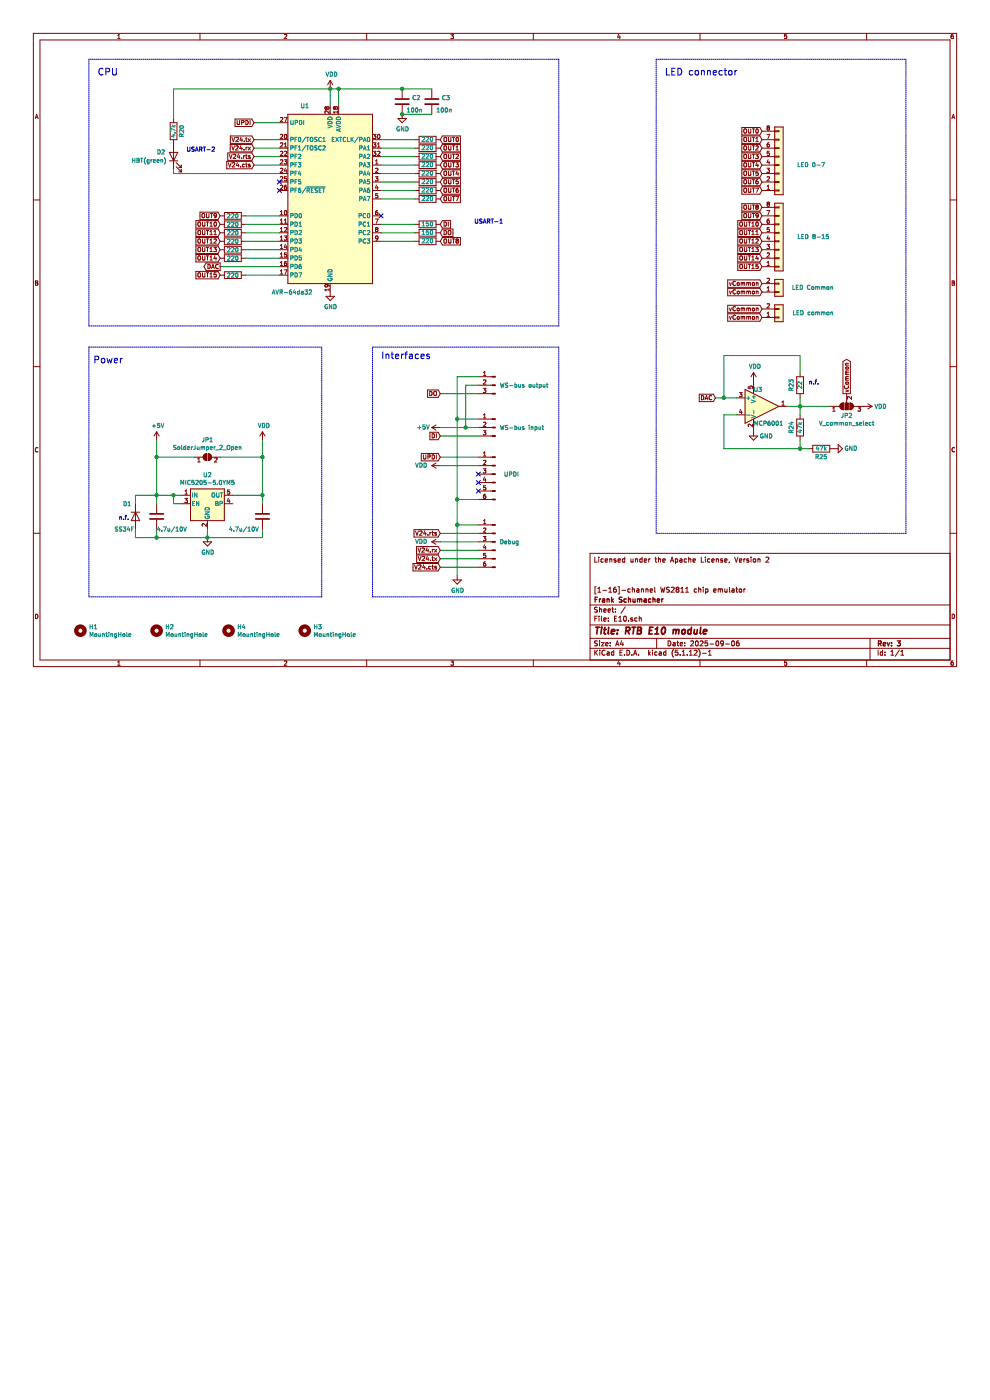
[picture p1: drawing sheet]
EESchema Schematic File Version 4
EELAYER 30 0
EELAYER END
$Descr A4 11693 8268
encoding utf-8
Sheet 1 1
Title "RTB E10 module"
Date "2025-09-06"
Rev "3"
Comp "Frank Schumacher"
Comment1 "[1-16]-channel WS2811 chip emulator"
Comment2 ""
Comment3 ""
Comment4 "Licensed under the Apache License, Version 2"
$EndDescr
$Comp
L MCU_Microchip_ATmega:ATmega4808-M U1
U 1 1
P 3900 2350
F 0 "U1" H 3600 3450 50  0000 C CNN
F 1 "AVR-64da32" H 3450 1250 50  0000 C CNN
F 2 "Package_DFN_QFN:QFN-32-1EP_5x5mm_P0.5mm_EP3.1x3.1mm" H 3900 2350 50  0001 C CIN
F 3 "http://ww1.microchip.com/downloads/en/DeviceDoc/40002017A.pdf" H 3900 2350 50  0001 C CNN
F 4 "AVR64DA32T-E/RXB" H 3900 2350 50  0001 C CNN "Description"
F 5 "C3225675" H 3900 2350 50  0001 C CNN "JLCPCB"
	1    3900 2350
	1    0    0    -1  
$EndComp
Wire Wire Line
	4500 1650 4900 1650
Wire Wire Line
	4500 1750 4900 1750
Wire Wire Line
	4500 1850 4900 1850
Wire Wire Line
	4900 2850 4500 2850
Wire Wire Line
	2900 2550 3300 2550
Wire Wire Line
	2900 2650 3300 2650
Wire Wire Line
	2900 2750 3300 2750
Wire Wire Line
	2900 2850 3300 2850
Wire Wire Line
	2900 2950 3300 2950
Wire Wire Line
	2900 3050 3300 3050
Wire Wire Line
	3300 1450 3000 1450
Text GLabel 3000 1450 0    50   Input ~ 0
UPDI
Wire Wire Line
	3900 1250 3900 1050
Wire Wire Line
	4000 1050 4000 1250
Text GLabel 2600 3050 0    50   Input ~ 0
OUT14
Text GLabel 2600 2950 0    50   Input ~ 0
OUT13
Text GLabel 2600 2850 0    50   Input ~ 0
OUT12
Text GLabel 9000 3150 0    50   Input ~ 0
OUT15
Text GLabel 9000 3050 0    50   Input ~ 0
OUT14
Text GLabel 9000 2950 0    50   Input ~ 0
OUT13
Text GLabel 9000 2850 0    50   Input ~ 0
OUT12
$Comp
L Device:R R4
U 1 1
P 2750 3050
F 0 "R4" V 2543 3050 50  0001 C CNN
F 1 "220" V 2750 3050 50  0000 C CNN
F 2 "Resistor_SMD:R_0603_1608Metric" V 2680 3050 50  0001 C CNN
F 3 "~" H 2750 3050 50  0001 C CNN
F 4 "100mW 220Ω 75V Thick Film Resistor ±1%" V 2750 3050 50  0001 C CNN "Description"
F 5 "C22962" V 2750 3050 50  0001 C CNN "JLCPCB"
	1    2750 3050
	0    1    1    0   
$EndComp
$Comp
L Device:R R3
U 1 1
P 2750 2950
F 0 "R3" V 2543 2950 50  0001 C CNN
F 1 "220" V 2750 2950 50  0000 C CNN
F 2 "Resistor_SMD:R_0603_1608Metric" V 2680 2950 50  0001 C CNN
F 3 "~" H 2750 2950 50  0001 C CNN
F 4 "100mW 220Ω 75V Thick Film Resistor ±1%" V 2750 2950 50  0001 C CNN "Description"
F 5 "C22962" V 2750 2950 50  0001 C CNN "JLCPCB"
	1    2750 2950
	0    1    1    0   
$EndComp
$Comp
L Device:R R2
U 1 1
P 2750 2850
F 0 "R2" V 2543 2850 50  0001 C CNN
F 1 "220" V 2750 2850 50  0000 C CNN
F 2 "Resistor_SMD:R_0603_1608Metric" V 2680 2850 50  0001 C CNN
F 3 "~" H 2750 2850 50  0001 C CNN
F 4 "100mW 220Ω 75V Thick Film Resistor ±1%" V 2750 2850 50  0001 C CNN "Description"
	1    2750 2850
	0    1    1    0   
$EndComp
Text GLabel 2600 2750 0    50   Input ~ 0
OUT11
Text GLabel 2600 2650 0    50   Input ~ 0
OUT10
Text GLabel 2600 2550 0    50   Input ~ 0
OUT9
Text GLabel 5200 2850 2    50   Input ~ 0
OUT8
$Comp
L Device:R R9
U 1 1
P 2750 2750
F 0 "R9" V 2543 2750 50  0001 C CNN
F 1 "220" V 2750 2750 50  0000 C CNN
F 2 "Resistor_SMD:R_0603_1608Metric" V 2680 2750 50  0001 C CNN
F 3 "~" H 2750 2750 50  0001 C CNN
F 4 "100mW 220Ω 75V Thick Film Resistor ±1%" V 2750 2750 50  0001 C CNN "Description"
F 5 "C22962" V 2750 2750 50  0001 C CNN "JLCPCB"
	1    2750 2750
	0    1    1    0   
$EndComp
$Comp
L Device:R R8
U 1 1
P 2750 2650
F 0 "R8" V 2543 2650 50  0001 C CNN
F 1 "220" V 2750 2650 50  0000 C CNN
F 2 "Resistor_SMD:R_0603_1608Metric" V 2680 2650 50  0001 C CNN
F 3 "~" H 2750 2650 50  0001 C CNN
F 4 "100mW 220Ω 75V Thick Film Resistor ±1%" V 2750 2650 50  0001 C CNN "Description"
F 5 "C22962" V 2750 2650 50  0001 C CNN "JLCPCB"
	1    2750 2650
	0    1    1    0   
$EndComp
$Comp
L Device:R R7
U 1 1
P 2750 2550
F 0 "R7" V 2543 2550 50  0001 C CNN
F 1 "220" V 2750 2550 50  0000 C CNN
F 2 "Resistor_SMD:R_0603_1608Metric" V 2680 2550 50  0001 C CNN
F 3 "~" H 2750 2550 50  0001 C CNN
F 4 "100mW 220Ω 75V Thick Film Resistor ±1%" V 2750 2550 50  0001 C CNN "Description"
F 5 "C22962" V 2750 2550 50  0001 C CNN "JLCPCB"
	1    2750 2550
	0    1    1    0   
$EndComp
$Comp
L Device:R R6
U 1 1
P 5050 2850
F 0 "R6" V 4843 2850 50  0001 C CNN
F 1 "220" V 5050 2850 50  0000 C CNN
F 2 "Resistor_SMD:R_0603_1608Metric" V 4980 2850 50  0001 C CNN
F 3 "~" H 5050 2850 50  0001 C CNN
F 4 "100mW 220Ω 75V Thick Film Resistor ±1%" V 5050 2850 50  0001 C CNN "Description"
F 5 "C22962" V 5050 2850 50  0001 C CNN "JLCPCB"
	1    5050 2850
	0    -1   -1   0   
$EndComp
Text GLabel 9000 2750 0    50   Input ~ 0
OUT11
Text GLabel 9000 2650 0    50   Input ~ 0
OUT10
Text GLabel 9000 2550 0    50   Input ~ 0
OUT9
Text GLabel 9000 2450 0    50   Input ~ 0
OUT8
Wire Wire Line
	4900 2250 4500 2250
Wire Wire Line
	4900 2150 4500 2150
Wire Wire Line
	4900 2050 4500 2050
Wire Wire Line
	4900 1950 4500 1950
Text GLabel 5200 2050 2    50   Input ~ 0
OUT4
Text GLabel 5200 2150 2    50   Input ~ 0
OUT5
Text GLabel 5200 2250 2    50   Input ~ 0
OUT6
Text GLabel 5200 2350 2    50   Input ~ 0
OUT7
$Comp
L Device:R R10
U 1 1
P 5050 2050
F 0 "R10" V 4843 2050 50  0001 C CNN
F 1 "220" V 5050 2050 50  0000 C CNN
F 2 "Resistor_SMD:R_0603_1608Metric" V 4980 2050 50  0001 C CNN
F 3 "~" H 5050 2050 50  0001 C CNN
F 4 "100mW 220Ω 75V Thick Film Resistor ±1%" V 5050 2050 50  0001 C CNN "Description"
F 5 "C22962" V 5050 2050 50  0001 C CNN "JLCPCB"
	1    5050 2050
	0    -1   -1   0   
$EndComp
$Comp
L Device:R R11
U 1 1
P 5050 2150
F 0 "R11" V 4843 2150 50  0001 C CNN
F 1 "220" V 5050 2150 50  0000 C CNN
F 2 "Resistor_SMD:R_0603_1608Metric" V 4980 2150 50  0001 C CNN
F 3 "~" H 5050 2150 50  0001 C CNN
F 4 "100mW 220Ω 75V Thick Film Resistor ±1%" V 5050 2150 50  0001 C CNN "Description"
F 5 "C22962" V 5050 2150 50  0001 C CNN "JLCPCB"
	1    5050 2150
	0    -1   -1   0   
$EndComp
$Comp
L Device:R R12
U 1 1
P 5050 2250
F 0 "R12" V 4843 2250 50  0001 C CNN
F 1 "220" V 5050 2250 50  0000 C CNN
F 2 "Resistor_SMD:R_0603_1608Metric" V 4980 2250 50  0001 C CNN
F 3 "~" H 5050 2250 50  0001 C CNN
F 4 "100mW 220Ω 75V Thick Film Resistor ±1%" V 5050 2250 50  0001 C CNN "Description"
F 5 "C22962" V 5050 2250 50  0001 C CNN "JLCPCB"
	1    5050 2250
	0    -1   -1   0   
$EndComp
$Comp
L Device:R R13
U 1 1
P 5050 2350
F 0 "R13" V 4843 2350 50  0001 C CNN
F 1 "220" V 5050 2350 50  0000 C CNN
F 2 "Resistor_SMD:R_0603_1608Metric" V 4980 2350 50  0001 C CNN
F 3 "~" H 5050 2350 50  0001 C CNN
F 4 "100mW 220Ω 75V Thick Film Resistor ±1%" V 5050 2350 50  0001 C CNN "Description"
F 5 "C22962" V 5050 2350 50  0001 C CNN "JLCPCB"
	1    5050 2350
	0    -1   -1   0   
$EndComp
Text GLabel 9000 2250 0    50   Input ~ 0
OUT7
Text GLabel 9000 2150 0    50   Input ~ 0
OUT6
Text GLabel 9000 2050 0    50   Input ~ 0
OUT5
Text GLabel 9000 1950 0    50   Input ~ 0
OUT4
Text GLabel 9000 1850 0    50   Input ~ 0
OUT3
Text GLabel 9000 1750 0    50   Input ~ 0
OUT2
Text GLabel 9000 1650 0    50   Input ~ 0
OUT1
Text GLabel 9000 1550 0    50   Input ~ 0
OUT0
Text GLabel 5200 1650 2    50   Input ~ 0
OUT0
Text GLabel 5200 1750 2    50   Input ~ 0
OUT1
Text GLabel 5200 1850 2    50   Input ~ 0
OUT2
Text GLabel 5200 1950 2    50   Input ~ 0
OUT3
$Comp
L Device:R R14
U 1 1
P 5050 1650
F 0 "R14" V 4843 1650 50  0001 C CNN
F 1 "220" V 5050 1650 50  0000 C CNN
F 2 "Resistor_SMD:R_0603_1608Metric" V 4980 1650 50  0001 C CNN
F 3 "~" H 5050 1650 50  0001 C CNN
F 4 "100mW 220Ω 75V Thick Film Resistor ±1%" V 5050 1650 50  0001 C CNN "Description"
F 5 "C22962" V 5050 1650 50  0001 C CNN "JLCPCB"
	1    5050 1650
	0    -1   -1   0   
$EndComp
$Comp
L Device:R R15
U 1 1
P 5050 1750
F 0 "R15" V 4843 1750 50  0001 C CNN
F 1 "220" V 5050 1750 50  0000 C CNN
F 2 "Resistor_SMD:R_0603_1608Metric" V 4980 1750 50  0001 C CNN
F 3 "~" H 5050 1750 50  0001 C CNN
F 4 "100mW 220Ω 75V Thick Film Resistor ±1%" V 5050 1750 50  0001 C CNN "Description"
F 5 "C22962" V 5050 1750 50  0001 C CNN "JLCPCB"
	1    5050 1750
	0    -1   -1   0   
$EndComp
$Comp
L Device:R R16
U 1 1
P 5050 1850
F 0 "R16" V 4843 1850 50  0001 C CNN
F 1 "220" V 5050 1850 50  0000 C CNN
F 2 "Resistor_SMD:R_0603_1608Metric" V 4980 1850 50  0001 C CNN
F 3 "~" H 5050 1850 50  0001 C CNN
F 4 "100mW 220Ω 75V Thick Film Resistor ±1%" V 5050 1850 50  0001 C CNN "Description"
F 5 "C22962" V 5050 1850 50  0001 C CNN "JLCPCB"
	1    5050 1850
	0    -1   -1   0   
$EndComp
$Comp
L Device:R R17
U 1 1
P 5050 1950
F 0 "R17" V 4843 1950 50  0001 C CNN
F 1 "220" V 5050 1950 50  0000 C CNN
F 2 "Resistor_SMD:R_0603_1608Metric" V 4980 1950 50  0001 C CNN
F 3 "~" H 5050 1950 50  0001 C CNN
F 4 "100mW 220Ω 75V Thick Film Resistor ±1%" V 5050 1950 50  0001 C CNN "Description"
F 5 "C22962" V 5050 1950 50  0001 C CNN "JLCPCB"
	1    5050 1950
	0    -1   -1   0   
$EndComp
Wire Wire Line
	3300 1650 3000 1650
Wire Wire Line
	3000 1750 3300 1750
Wire Wire Line
	3000 1950 3300 1950
Text GLabel 3000 1650 0    50   Input ~ 0
V24.tx
Text GLabel 3000 1750 0    50   Input ~ 0
V24.rx
Text GLabel 3000 1950 0    50   Input ~ 0
V24.cts
$Comp
L Device:C C2
U 1 1
P 4750 1200
F 0 "C2" H 4865 1246 50  0000 L CNN
F 1 "100n" H 4800 1100 50  0000 L CNN
F 2 "Capacitor_SMD:C_0603_1608Metric" H 4788 1050 50  0001 C CNN
F 3 "~" H 4750 1200 50  0001 C CNN
F 4 "100nF 50V X7R ±10% 0603 Multilayer Ceramic Capacitors MLCC - SMD/SMT ROHS" H 4750 1200 50  0001 C CNN "Description"
F 5 "C14663" H 4750 1200 50  0001 C CNN "JLCPCB"
	1    4750 1200
	1    0    0    -1  
$EndComp
Connection ~ 4000 1050
Wire Wire Line
	4000 1050 4750 1050
$Comp
L Device:C C3
U 1 1
P 5100 1200
F 0 "C3" H 5215 1246 50  0000 L CNN
F 1 "100n" H 5150 1100 50  0000 L CNN
F 2 "Capacitor_SMD:C_0603_1608Metric" H 5138 1050 50  0001 C CNN
F 3 "~" H 5100 1200 50  0001 C CNN
F 4 "100nF 50V X7R ±10% 0603 Multilayer Ceramic Capacitors MLCC - SMD/SMT ROHS" H 5100 1200 50  0001 C CNN "Description"
F 5 "C14663" H 5100 1200 50  0001 C CNN "JLCPCB"
	1    5100 1200
	1    0    0    -1  
$EndComp
Wire Wire Line
	4750 1050 5100 1050
Connection ~ 4750 1050
Wire Wire Line
	4750 1350 5100 1350
$Comp
L power:GND #PWR0107
U 1 1
P 4750 1350
F 0 "#PWR0107" H 4750 1100 50  0001 C CNN
F 1 "GND" H 4755 1177 50  0000 C CNN
F 2 "" H 4750 1350 50  0001 C CNN
F 3 "" H 4750 1350 50  0001 C CNN
	1    4750 1350
	1    0    0    -1  
$EndComp
Connection ~ 4750 1350
$Comp
L Device:LED D2
U 1 1
P 2050 1850
F 0 "D2" V 2100 2050 50  0000 R CNN
F 1 "HBT(green)" V 2000 2350 50  0000 R CNN
F 2 "LED_SMD:LED_0603_1608Metric" H 2050 1850 50  0001 C CNN
F 3 "~" H 2050 1850 50  0001 C CNN
F 4 "1.6V~2.6V 13mcd 140° 25mA 565nm~578nm 576nm 65mW Yellow Green 0603 LED" V 2050 1850 50  0001 C CNN "Description"
F 5 "C84264" V 2050 1850 50  0001 C CNN "JLCPCB"
	1    2050 1850
	0    -1   -1   0   
$EndComp
Wire Wire Line
	2050 2000 2050 2050
Wire Wire Line
	2050 2050 3300 2050
$Comp
L Device:R R20
U 1 1
P 2050 1550
F 0 "R20" V 1950 1550 50  0000 C CNN
F 1 "4.7k" V 2050 1550 50  0000 C CNN
F 2 "Resistor_SMD:R_0603_1608Metric" V 1980 1550 50  0001 C CNN
F 3 "~" H 2050 1550 50  0001 C CNN
F 4 "100mW 4.7kΩ 75V Thick Film Resistor ±1%" V 2050 1550 50  0001 C CNN "Description"
F 5 "C23162" V 2050 1550 50  0001 C CNN "JLCPCB"
	1    2050 1550
	-1   0    0    1   
$EndComp
Wire Wire Line
	2050 1050 3900 1050
Connection ~ 3900 1050
$Comp
L power:GND #PWR0108
U 1 1
P 3900 3450
F 0 "#PWR0108" H 3900 3200 50  0001 C CNN
F 1 "GND" H 3905 3277 50  0000 C CNN
F 2 "" H 3900 3450 50  0001 C CNN
F 3 "" H 3900 3450 50  0001 C CNN
	1    3900 3450
	1    0    0    -1  
$EndComp
$Comp
L Connector_Generic:Conn_01x08 J7
U 1 1
P 9200 1950
F 0 "J7" H 9172 1832 50  0001 R CNN
F 1 "LED 0-7" H 9750 1950 50  0000 R CNN
F 2 "RTB_parts:1725711" H 9200 1950 50  0001 C CNN
F 3 "~" H 9200 1950 50  0001 C CNN
	1    9200 1950
	1    0    0    1   
$EndComp
Wire Wire Line
	4500 2650 4900 2650
$Comp
L power:VDD #PWR0103
U 1 1
P 3900 1050
F 0 "#PWR0103" H 3900 900 50  0001 C CNN
F 1 "VDD" H 3917 1223 50  0000 C CNN
F 2 "" H 3900 1050 50  0001 C CNN
F 3 "" H 3900 1050 50  0001 C CNN
	1    3900 1050
	1    0    0    -1  
$EndComp
Wire Wire Line
	3900 1050 4000 1050
$Comp
L Device:R R18
U 1 1
P 5050 2650
F 0 "R18" V 4843 2650 50  0001 C CNN
F 1 "150" V 5050 2650 50  0000 C CNN
F 2 "Resistor_SMD:R_0603_1608Metric" V 4980 2650 50  0001 C CNN
F 3 "~" H 5050 2650 50  0001 C CNN
F 4 "100mW 150Ω 75V Thick Film Resistor ±1%" V 5050 2650 50  0001 C CNN "Description"
F 5 "C22808" V 5050 2650 50  0001 C CNN "JLCPCB"
	1    5050 2650
	0    -1   -1   0   
$EndComp
Text GLabel 5200 2650 2    50   Input ~ 0
DI
$Comp
L Device:R R19
U 1 1
P 5050 2750
F 0 "R19" V 4843 2750 50  0001 C CNN
F 1 "150" V 5050 2750 50  0000 C CNN
F 2 "Resistor_SMD:R_0603_1608Metric" V 4980 2750 50  0001 C CNN
F 3 "~" H 5050 2750 50  0001 C CNN
F 4 "100mW 150Ω 75V Thick Film Resistor ±1%" V 5050 2750 50  0001 C CNN "Description"
F 5 "C22808" V 5050 2750 50  0001 C CNN "JLCPCB"
	1    5050 2750
	0    -1   -1   0   
$EndComp
Text GLabel 5200 2750 2    50   Input ~ 0
DO
Text GLabel 3000 1850 0    50   Input ~ 0
V24.rts
Wire Wire Line
	3300 1850 3000 1850
Wire Wire Line
	4500 2350 4900 2350
Text Notes 5600 2650 0    50   ~ 0
USART-1
Text Notes 2200 1800 0    50   ~ 0
USART-2
Wire Notes Line
	7750 700  10700 700 
Wire Notes Line
	10700 700  10700 6300
Wire Notes Line
	10700 6300 7750 6300
Wire Notes Line
	7750 6300 7750 700 
Connection ~ 5500 5050
Wire Wire Line
	5500 5050 5200 5050
Connection ~ 5400 5900
Connection ~ 5400 4950
Wire Wire Line
	5400 4950 5400 5900
$Comp
L power:+5V #PWR0118
U 1 1
P 1850 5200
F 0 "#PWR0118" H 1850 5050 50  0001 C CNN
F 1 "+5V" H 1865 5373 50  0000 C CNN
F 2 "" H 1850 5200 50  0001 C CNN
F 3 "" H 1850 5200 50  0001 C CNN
	1    1850 5200
	1    0    0    -1  
$EndComp
$Comp
L power:VDD #PWR0105
U 1 1
P 5200 6400
F 0 "#PWR0105" H 5200 6250 50  0001 C CNN
F 1 "VDD" V 5200 6550 50  0000 L CNN
F 2 "" H 5200 6400 50  0001 C CNN
F 3 "" H 5200 6400 50  0001 C CNN
	1    5200 6400
	0    -1   -1   0   
$EndComp
$Comp
L power:VDD #PWR0104
U 1 1
P 5200 5500
F 0 "#PWR0104" H 5200 5350 50  0001 C CNN
F 1 "VDD" V 5200 5650 50  0000 L CNN
F 2 "" H 5200 5500 50  0001 C CNN
F 3 "" H 5200 5500 50  0001 C CNN
	1    5200 5500
	0    -1   -1   0   
$EndComp
$Comp
L power:VDD #PWR0102
U 1 1
P 3100 5200
F 0 "#PWR0102" H 3100 5050 50  0001 C CNN
F 1 "VDD" H 3117 5373 50  0000 C CNN
F 2 "" H 3100 5200 50  0001 C CNN
F 3 "" H 3100 5200 50  0001 C CNN
	1    3100 5200
	1    0    0    -1  
$EndComp
Wire Wire Line
	5200 5150 5650 5150
Text GLabel 5200 4650 0    50   Input ~ 0
DO
Wire Wire Line
	5650 4650 5200 4650
Wire Wire Line
	5400 4450 5400 4950
Text GLabel 5200 6700 0    50   Input ~ 0
V24.cts
$Comp
L power:GND #PWR0101
U 1 1
P 5400 6800
F 0 "#PWR0101" H 5400 6550 50  0001 C CNN
F 1 "GND" H 5405 6627 50  0000 C CNN
F 2 "" H 5400 6800 50  0001 C CNN
F 3 "" H 5400 6800 50  0001 C CNN
	1    5400 6800
	1    0    0    -1  
$EndComp
Wire Wire Line
	5400 6200 5400 6800
Wire Wire Line
	5650 6700 5200 6700
Wire Wire Line
	5400 5900 5400 6200
$Comp
L Connector:Conn_01x03_Male J2
U 1 1
P 5850 4550
F 0 "J2" H 5822 4574 50  0001 R CNN
F 1 "WS-bus output" H 5800 4550 50  0000 R CNN
F 2 "Connector_PinHeader_2.54mm:PinHeader_1x03_P2.54mm_Vertical" H 5850 4550 50  0001 C CNN
F 3 "~" H 5850 4550 50  0001 C CNN
	1    5850 4550
	-1   0    0    -1  
$EndComp
$Comp
L Connector:Conn_01x03_Male J3
U 1 1
P 5850 5050
F 0 "J3" H 5822 5074 50  0001 R CNN
F 1 "WS-bus input" H 5800 5050 50  0000 R CNN
F 2 "Connector_PinHeader_2.54mm:PinHeader_1x03_P2.54mm_Vertical" H 5850 5050 50  0001 C CNN
F 3 "~" H 5850 5050 50  0001 C CNN
	1    5850 5050
	-1   0    0    -1  
$EndComp
Wire Wire Line
	5650 6300 5200 6300
Wire Wire Line
	5650 6500 5200 6500
Wire Wire Line
	5200 6600 5650 6600
Text GLabel 5200 6500 0    50   Input ~ 0
V24.rx
Text GLabel 5200 6600 0    50   Input ~ 0
V24.tx
Text GLabel 5200 6300 0    50   Input ~ 0
V24.rts
Wire Wire Line
	5650 6400 5200 6400
Connection ~ 5400 6200
Wire Wire Line
	5650 6200 5400 6200
$Comp
L Connector:Conn_01x06_Male J5
U 1 1
P 5850 6400
F 0 "J5" H 5822 6374 50  0001 R CNN
F 1 "Debug" H 5800 6400 50  0000 R CNN
F 2 "Connector_PinHeader_2.54mm:PinHeader_1x06_P2.54mm_Vertical" H 5850 6400 50  0001 C CNN
F 3 "~" H 5850 6400 50  0001 C CNN
	1    5850 6400
	-1   0    0    -1  
$EndComp
Wire Wire Line
	5650 5500 5200 5500
Text GLabel 5200 5150 0    50   Input ~ 0
DI
Wire Wire Line
	5500 5050 5650 5050
Wire Wire Line
	5500 4550 5500 5050
Wire Wire Line
	5650 4550 5500 4550
Wire Wire Line
	5650 5900 5400 5900
Wire Wire Line
	5650 4950 5400 4950
Wire Wire Line
	5650 4450 5400 4450
Wire Wire Line
	5200 5400 5650 5400
Text GLabel 5200 5400 0    50   Input ~ 0
UPDI
$Comp
L Connector:Conn_01x06_Male J4
U 1 1
P 5850 5600
F 0 "J4" H 5822 5574 50  0001 R CNN
F 1 "UPDI" H 5750 5600 50  0000 R CNN
F 2 "Connector_PinHeader_1.27mm:PinHeader_2x03_P1.27mm_Vertical" H 5850 5600 50  0001 C CNN
F 3 "~" H 5850 5600 50  0001 C CNN
	1    5850 5600
	-1   0    0    -1  
$EndComp
$Comp
L Mechanical:MountingHole H4
U 1 1
P 2700 7450
F 0 "H4" H 2800 7496 50  0000 L CNN
F 1 "MountingHole" H 2800 7405 50  0000 L CNN
F 2 "MountingHole:MountingHole_3.2mm_M3_DIN965" H 2700 7450 50  0001 C CNN
F 3 "~" H 2700 7450 50  0001 C CNN
	1    2700 7450
	1    0    0    -1  
$EndComp
$Comp
L Mechanical:MountingHole H3
U 1 1
P 3600 7450
F 0 "H3" H 3700 7496 50  0000 L CNN
F 1 "MountingHole" H 3700 7405 50  0000 L CNN
F 2 "MountingHole:MountingHole_3.2mm_M3_DIN965" H 3600 7450 50  0001 C CNN
F 3 "~" H 3600 7450 50  0001 C CNN
	1    3600 7450
	1    0    0    -1  
$EndComp
$Comp
L Mechanical:MountingHole H2
U 1 1
P 1850 7450
F 0 "H2" H 1950 7496 50  0000 L CNN
F 1 "MountingHole" H 1950 7405 50  0000 L CNN
F 2 "MountingHole:MountingHole_3.2mm_M3_DIN965" H 1850 7450 50  0001 C CNN
F 3 "~" H 1850 7450 50  0001 C CNN
	1    1850 7450
	1    0    0    -1  
$EndComp
$Comp
L Mechanical:MountingHole H1
U 1 1
P 950 7450
F 0 "H1" H 1050 7496 50  0000 L CNN
F 1 "MountingHole" H 1050 7405 50  0000 L CNN
F 2 "MountingHole:MountingHole_3.2mm_M3_DIN965" H 950 7450 50  0001 C CNN
F 3 "~" H 950 7450 50  0001 C CNN
	1    950  7450
	1    0    0    -1  
$EndComp
$Comp
L power:+5V #PWR0113
U 1 1
P 5200 5050
F 0 "#PWR0113" H 5200 4900 50  0001 C CNN
F 1 "+5V" V 5200 5250 50  0000 C CNN
F 2 "" H 5200 5050 50  0001 C CNN
F 3 "" H 5200 5050 50  0001 C CNN
	1    5200 5050
	0    -1   -1   0   
$EndComp
NoConn ~ 5650 5600
NoConn ~ 5650 5700
NoConn ~ 5650 5800
Wire Notes Line
	4400 4100 6600 4100
Wire Notes Line
	6600 4100 6600 7050
Wire Notes Line
	6600 7050 4400 7050
Wire Notes Line
	4400 7050 4400 4100
Wire Notes Line
	3800 4100 1050 4100
Wire Notes Line
	1050 4100 1050 7050
Wire Notes Line
	1050 7050 3800 7050
Wire Notes Line
	3800 7050 3800 4100
Text Notes 1100 4300 0    79   ~ 0
Power
Text Notes 4500 4250 0    79   ~ 0
Interfaces
Wire Notes Line
	1050 3850 6600 3850
Wire Notes Line
	6600 3850 6600 700 
Wire Notes Line
	6600 700  1050 700 
Wire Notes Line
	1050 700  1050 3850
Text Notes 1150 900  0    79   ~ 0
CPU
Text Notes 7850 900  0    79   ~ 0
LED connector
$Comp
L Connector_Generic:Conn_01x08 J1
U 1 1
P 9200 2850
F 0 "J1" H 9172 2732 50  0001 R CNN
F 1 "LED 8-15" H 9800 2800 50  0000 R CNN
F 2 "RTB_parts:1725711" H 9200 2850 50  0001 C CNN
F 3 "~" H 9200 2850 50  0001 C CNN
	1    9200 2850
	1    0    0    1   
$EndComp
NoConn ~ 3300 2250
Wire Wire Line
	2050 1050 2050 1400
$Comp
L Device:C C1
U 1 1
P 1850 6100
F 0 "C1" H 1965 6146 50  0001 L CNN
F 1 "4.7u/10V" H 1850 5950 50  0000 L CNN
F 2 "Capacitor_SMD:C_0805_2012Metric" H 1888 5950 50  0001 C CNN
F 3 "~" H 1850 6100 50  0001 C CNN
F 4 "25V 4.7uF X5R ±10% 0805 Multilayer Ceramic Capacitors MLCC - SMD/SMT ROHS" H 1850 6100 50  0001 C CNN "Description"
F 5 "C1779" H 1850 6100 50  0001 C CNN "JLCPCB"
	1    1850 6100
	1    0    0    -1  
$EndComp
$Comp
L Connector_Generic:Conn_01x02 J6
U 1 1
P 9200 3750
F 0 "J6" H 9172 3632 50  0001 R CNN
F 1 "LED common" H 9850 3700 50  0000 R CNN
F 2 "RTB_parts:1725656" H 9200 3750 50  0001 C CNN
F 3 "~" H 9200 3750 50  0001 C CNN
	1    9200 3750
	1    0    0    1   
$EndComp
$Comp
L Device:C C4
U 1 1
P 3100 6100
F 0 "C4" H 3215 6146 50  0001 L CNN
F 1 "4.7u/10V" H 2700 5950 50  0000 L CNN
F 2 "Capacitor_SMD:C_0805_2012Metric" H 3138 5950 50  0001 C CNN
F 3 "~" H 3100 6100 50  0001 C CNN
F 4 "25V 4.7uF X5R ±10% 0805 Multilayer Ceramic Capacitors MLCC - SMD/SMT ROHS" H 3100 6100 50  0001 C CNN "Description"
F 5 "C1779" H 3100 6100 50  0001 C CNN "JLCPCB"
	1    3100 6100
	1    0    0    -1  
$EndComp
$Comp
L power:GND #PWR0109
U 1 1
P 2450 6350
F 0 "#PWR0109" H 2450 6100 50  0001 C CNN
F 1 "GND" H 2455 6177 50  0000 C CNN
F 2 "" H 2450 6350 50  0001 C CNN
F 3 "" H 2450 6350 50  0001 C CNN
	1    2450 6350
	1    0    0    -1  
$EndComp
Wire Wire Line
	2900 3250 3300 3250
$Comp
L Device:R R5
U 1 1
P 2750 3250
F 0 "R5" V 2543 3250 50  0001 C CNN
F 1 "220" V 2750 3250 50  0000 C CNN
F 2 "Resistor_SMD:R_0603_1608Metric" V 2680 3250 50  0001 C CNN
F 3 "~" H 2750 3250 50  0001 C CNN
F 4 "100mW 220Ω 75V Thick Film Resistor ±1%" V 2750 3250 50  0001 C CNN "Description"
F 5 "C22962" V 2750 3250 50  0001 C CNN "JLCPCB"
	1    2750 3250
	0    1    1    0   
$EndComp
Text GLabel 2600 3250 0    50   Input ~ 0
OUT15
Text GLabel 8450 4700 0    50   Input ~ 0
DAC
Text GLabel 2600 3150 0    50   Output ~ 0
DAC
Wire Wire Line
	2600 3150 3300 3150
$Comp
L Regulator_Linear:MIC5205-5.0YM5 U2
U 1 1
P 2450 5950
F 0 "U2" H 2450 6292 50  0000 C CNN
F 1 "MIC5205-5.0YM5" H 2450 6201 50  0000 C CNN
F 2 "Package_TO_SOT_SMD:SOT-23-5" H 2450 6275 50  0001 C CNN
F 3 "http://ww1.microchip.com/downloads/en/DeviceDoc/20005785A.pdf" H 2450 5950 50  0001 C CNN
F 4 "-40℃~+125℃@(Tj) 1 150mA 180mV@(50mA) 20V 2uA 5V 70dB@(1kHz) Fixed Over Current Protection Positive SOT-23-5 Voltage Regulators - Linear, Low Drop Out (LDO) Regulators ROHS" H 2450 5950 50  0001 C CNN "Description"
F 5 "C7473162" H 2450 5950 50  0001 C CNN "JLCPCB"
	1    2450 5950
	1    0    0    -1  
$EndComp
Wire Wire Line
	1850 5950 1850 5850
Wire Wire Line
	1850 5850 2050 5850
Wire Wire Line
	2750 5850 3100 5850
Wire Wire Line
	3100 5850 3100 5950
Wire Wire Line
	2150 5950 2050 5950
Wire Wire Line
	2050 5950 2050 5850
Connection ~ 2050 5850
Wire Wire Line
	2050 5850 2150 5850
Wire Wire Line
	1850 6250 1850 6350
Wire Wire Line
	1850 6350 2450 6350
Wire Wire Line
	3100 6350 3100 6250
Wire Wire Line
	2450 6250 2450 6350
Connection ~ 2450 6350
Wire Wire Line
	2450 6350 3100 6350
Connection ~ 1850 5850
$Comp
L Jumper:SolderJumper_2_Open JP1
U 1 1
P 2450 5400
F 0 "JP1" H 2450 5605 50  0000 C CNN
F 1 "SolderJumper_2_Open" H 2450 5514 50  0000 C CNN
F 2 "Jumper:SolderJumper-2_P1.3mm_Open_RoundedPad1.0x1.5mm" H 2450 5400 50  0001 C CNN
F 3 "~" H 2450 5400 50  0001 C CNN
	1    2450 5400
	1    0    0    -1  
$EndComp
Wire Wire Line
	1850 5200 1850 5400
Wire Wire Line
	3100 5200 3100 5400
Connection ~ 3100 5850
Wire Wire Line
	2600 5400 3100 5400
Connection ~ 3100 5400
Wire Wire Line
	3100 5400 3100 5850
Wire Wire Line
	2300 5400 1850 5400
Connection ~ 1850 5400
Wire Wire Line
	1850 5400 1850 5850
Wire Wire Line
	4500 2750 4900 2750
$Comp
L Connector_Generic:Conn_01x02 J8
U 1 1
P 9200 3450
F 0 "J8" H 9172 3332 50  0001 R CNN
F 1 "LED Common" H 9850 3400 50  0000 R CNN
F 2 "RTB_parts:1725656" H 9200 3450 50  0001 C CNN
F 3 "~" H 9200 3450 50  0001 C CNN
	1    9200 3450
	1    0    0    1   
$EndComp
$Comp
L Amplifier_Operational:MCP6001-OT U3
U 1 1
P 9000 4800
F 0 "U3" H 8900 5000 50  0000 L CNN
F 1 "MCP6001" H 8900 4600 50  0000 L CNN
F 2 "Package_TO_SOT_SMD:SOT-23-5" H 8900 4600 50  0001 L CNN
F 3 "http://ww1.microchip.com/downloads/en/DeviceDoc/21733j.pdf" H 9000 5000 50  0001 C CNN
F 4 "-40℃~+85℃ 1.0 1.8V~6V 100uA 1MHz 1pA 1pA 23mA 28nV/√Hz@1kHz 2uV/℃ 4.5mV 600V/ms 6V 76dB Rail-to-Rail Input, Rail-to-Rail Output SOT-23-5 Operational Amplifier ROHS" H 9000 4800 50  0001 C CNN "Description"
F 5 "C116490" H 9000 4800 50  0001 C CNN "JLCPCB"
	1    9000 4800
	1    0    0    -1  
$EndComp
$Comp
L Device:R R24
U 1 1
P 9450 5050
F 0 "R24" V 9550 5050 50  0000 C CNN
F 1 "47k" V 9450 5050 50  0000 C CNN
F 2 "Resistor_SMD:R_0603_1608Metric" V 9380 5050 50  0001 C CNN
F 3 "~" H 9450 5050 50  0001 C CNN
F 4 "100mW 47kΩ 75V Thick Film Resistor ±1%" V 9450 5050 50  0001 C CNN "Description"
F 5 "C25819" V 9450 5050 50  0001 C CNN "JLCPCB"
	1    9450 5050
	-1   0    0    1   
$EndComp
$Comp
L Device:R R25
U 1 1
P 9700 5300
F 0 "R25" V 9600 5300 50  0000 C CNN
F 1 "47k" V 9700 5300 50  0000 C CNN
F 2 "Resistor_SMD:R_0603_1608Metric" V 9630 5300 50  0001 C CNN
F 3 "~" H 9700 5300 50  0001 C CNN
F 4 "100mW 47kΩ 75V Thick Film Resistor ±1%" V 9700 5300 50  0001 C CNN "Description"
F 5 "C25819" V 9700 5300 50  0001 C CNN "JLCPCB"
	1    9700 5300
	0    -1   -1   0   
$EndComp
Wire Wire Line
	8700 4900 8550 4900
Wire Wire Line
	8550 4900 8550 5300
Wire Wire Line
	8550 5300 9450 5300
Wire Wire Line
	9450 5200 9450 5300
Connection ~ 9450 5300
Wire Wire Line
	9450 5300 9550 5300
Wire Wire Line
	9450 4800 9450 4900
Wire Wire Line
	9300 4800 9450 4800
$Comp
L power:GND #PWR0106
U 1 1
P 8900 5100
F 0 "#PWR0106" H 8900 4850 50  0001 C CNN
F 1 "GND" H 9050 5050 50  0000 C CNN
F 2 "" H 8900 5100 50  0001 C CNN
F 3 "" H 8900 5100 50  0001 C CNN
	1    8900 5100
	1    0    0    -1  
$EndComp
$Comp
L power:VDD #PWR0110
U 1 1
P 8900 4500
F 0 "#PWR0110" H 8900 4350 50  0001 C CNN
F 1 "VDD" H 8917 4673 50  0000 C CNN
F 2 "" H 8900 4500 50  0001 C CNN
F 3 "" H 8900 4500 50  0001 C CNN
	1    8900 4500
	1    0    0    -1  
$EndComp
Wire Wire Line
	8450 4700 8550 4700
$Comp
L Device:R R23
U 1 1
P 9450 4550
F 0 "R23" V 9550 4550 50  0000 C CNN
F 1 "22" V 9450 4550 50  0000 C CNN
F 2 "Resistor_SMD:R_0603_1608Metric" V 9380 4550 50  0001 C CNN
F 3 "~" H 9450 4550 50  0001 C CNN
F 4 "100mW 22Ω 75V Thick Film Resistor ±1%" V 9450 4550 50  0001 C CNN "Description"
F 5 "C23345" V 9450 4550 50  0001 C CNN "JLCPCB"
	1    9450 4550
	-1   0    0    1   
$EndComp
Wire Wire Line
	9450 4700 9450 4800
Connection ~ 9450 4800
Wire Wire Line
	8550 4700 8550 4200
Wire Wire Line
	8550 4200 9450 4200
Wire Wire Line
	9450 4200 9450 4400
Connection ~ 8550 4700
Wire Wire Line
	8550 4700 8700 4700
$Comp
L power:GND #PWR0111
U 1 1
P 9850 5300
F 0 "#PWR0111" H 9850 5050 50  0001 C CNN
F 1 "GND" V 9850 5100 50  0000 C CNN
F 2 "" H 9850 5300 50  0001 C CNN
F 3 "" H 9850 5300 50  0001 C CNN
	1    9850 5300
	0    -1   -1   0   
$EndComp
Text GLabel 10000 4650 1    50   Output ~ 0
vCommon
Text GLabel 9000 3750 0    50   Input ~ 0
vCommon
Text GLabel 9000 3650 0    50   Input ~ 0
vCommon
$Comp
L Jumper:SolderJumper_3_Open JP2
U 1 1
P 10000 4800
F 0 "JP2" H 10000 4913 50  0000 C CNN
F 1 "V_common_select" H 10000 5004 50  0000 C CNN
F 2 "Jumper:SolderJumper-3_P1.3mm_Open_RoundedPad1.0x1.5mm" H 10000 4800 50  0001 C CNN
F 3 "~" H 10000 4800 50  0001 C CNN
	1    10000 4800
	1    0    0    1   
$EndComp
Wire Wire Line
	9450 4800 9800 4800
$Comp
L power:VDD #PWR0112
U 1 1
P 10200 4800
F 0 "#PWR0112" H 10200 4650 50  0001 C CNN
F 1 "VDD" V 10200 5000 50  0000 C CNN
F 2 "" H 10200 4800 50  0001 C CNN
F 3 "" H 10200 4800 50  0001 C CNN
	1    10200 4800
	0    1    1    0   
$EndComp
$Comp
L Diode:1N4001 D1
U 1 1
P 1600 6100
F 0 "D1" V 1450 5950 50  0000 L CNN
F 1 "SS34F" V 1750 5850 50  0000 L CNN
F 2 "Diode_SMD:D_SOD-123F" H 1600 5925 50  0001 C CNN
F 3 "http://www.vishay.com/docs/88503/1n4001.pdf" H 1600 6100 50  0001 C CNN
F 4 "-55℃~+125℃ 3A 40V 500mV@3A 500uA@40V 80A Independent SOD-123FL Schottky Diodes ROHS" V 1600 6100 50  0001 C CNN "Description"
F 5 "C719833" V 1600 6100 50  0001 C CNN "JLCPCB"
	1    1600 6100
	0    1    1    0   
$EndComp
Wire Wire Line
	1600 5950 1600 5850
Wire Wire Line
	1600 5850 1850 5850
Wire Wire Line
	1850 6350 1600 6350
Wire Wire Line
	1600 6350 1600 6250
Connection ~ 1850 6350
Text Notes 9550 4550 0    50   ~ 0
n.f.
Text Notes 1400 6150 0    50   ~ 0
n.f.
Text GLabel 9000 3450 0    50   Input ~ 0
vCommon
Text GLabel 9000 3350 0    50   Input ~ 0
vCommon
NoConn ~ 4500 2550
NoConn ~ 3300 2150
$EndSCHEMATC
